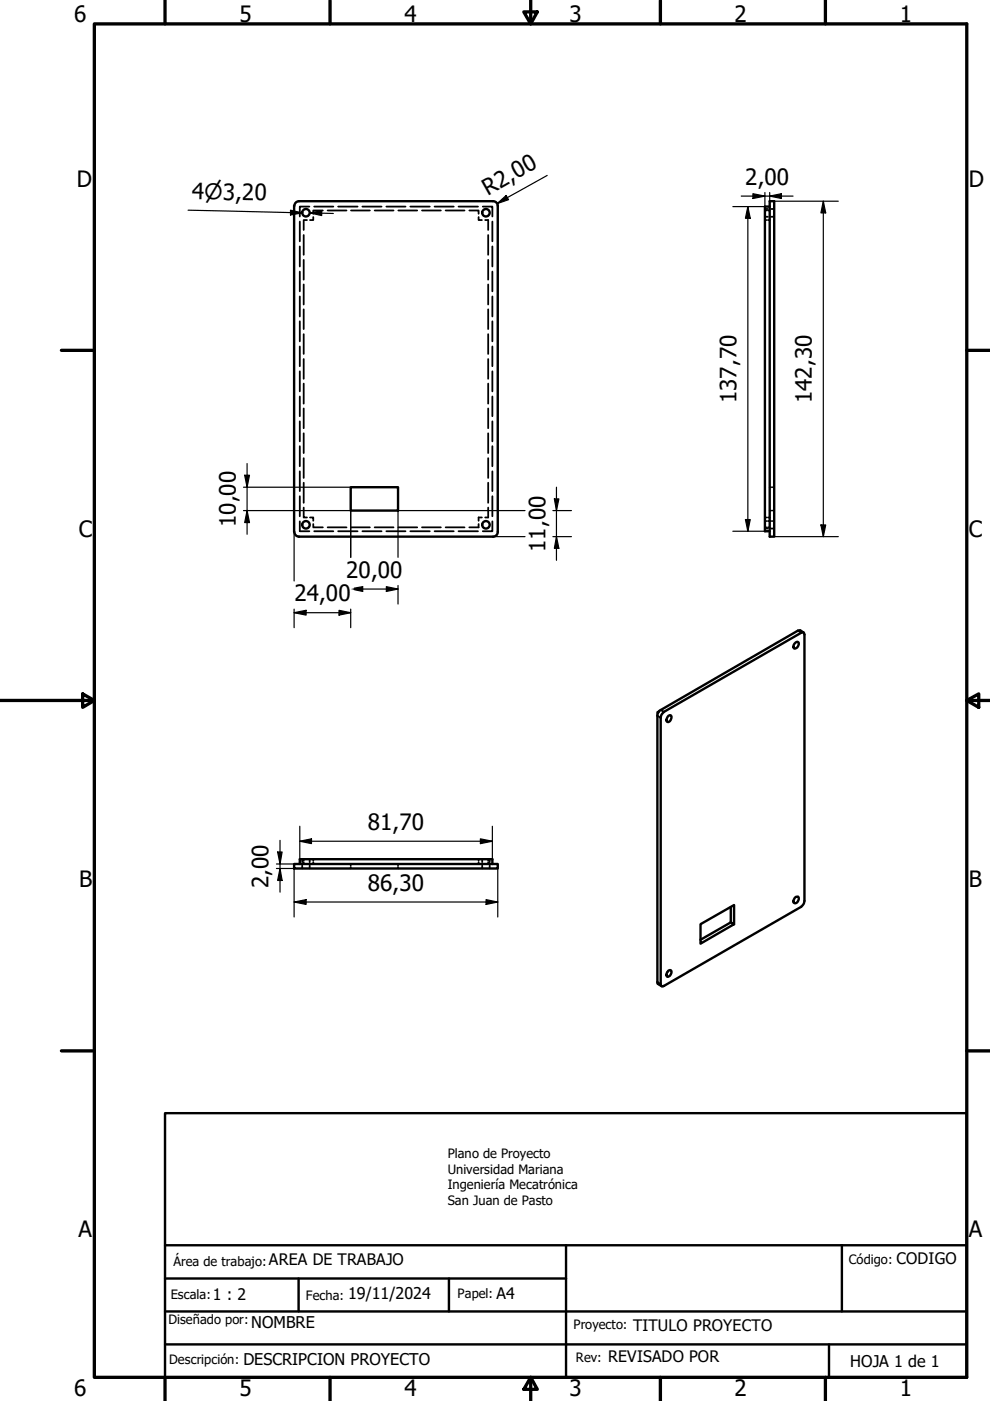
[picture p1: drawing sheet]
<svg xmlns="http://www.w3.org/2000/svg" width="210mm" height="297mm" viewBox="0 0 210 297" stroke-linecap="round" stroke-linejoin="round" font-family="sans-serif">
<!-- layer: Oculto (ISO) -->
<g fill="none" stroke="#000" stroke-width=".38">
<path d="M63.6 47v4.2M63.6 52.2v4.3M63.6 57.6v4.2M64.4 49.8v4.2M64.4 55.1v4.2M65.1 46.7h-.7v2.1M65.6 43.8h-2v2.1M66.4 46v.7h-.7M66.6 43.8h4.1M68.5 44.6h-2.1v.7M69.5 44.6h4M71.7 43.8h4.1"/>
<path d="M74.4 44.6h4M76.8 43.8h4.1M79.4 44.6h4M81.9 43.8h4.1M84.5 44.6h4M87 43.8h4.1M89.5 44.6h4M92.1 43.8h4.1M94.5 44.6h4M97.2 43.8h4.1M99.5 44.6h2v.7M101.5 46v.7h.7"/>
<path d="M102.4 43.8h2v2.1M102.9 46.7h.6v2.1M103.5 49.8v4.2M103.5 55.1v4.2M104.4 47v4.2M104.4 52.2v4.3M104.4 57.6v4.2M162.2 44.6h.3M162.2 46.7h.3M162.2 44.3h.6M162.2 46h.6M162.8 44.6h.4"/>
<path d="M162.8 46.7h.4M163.5 44.3h.6M163.5 46h.6M63.6 62.9v4.2M63.6 68.1v4.3M63.6 73.5v4.1M63.6 78.7v4.3M64.4 60.3v4.3M64.4 65.6v4.2M64.4 70.9v4.1M64.4 76.1v4.2M103.5 60.3v4.3"/>
<path d="M103.5 65.6v4.2M103.5 70.9v4.1M103.5 76.1v4.2M104.4 62.9v4.2M104.4 68.1v4.3M104.4 73.5v4.1M104.4 78.7v4.3M63.6 84.1v4.2M63.6 89.3v4.3M63.6 94.6v4.3M63.6 99.9v4.2M64.4 81.3v4.3"/>
<path d="M64.4 86.6v4.2M64.4 91.9v4.2M64.4 97.1v4.2M103.5 81.3v4.3M103.5 86.6v4.2M103.5 91.9v4.2M103.5 97.1v4.2M104.4 84.1v4.2M104.4 89.3v4.3M104.4 94.6v4.3M104.4 99.9v4.2M63.6 110.5v2.1h2"/>
<path d="M63.6 105.2v4.3M64.4 107.6v2.1h.7M64.4 102.3v4.3M65.7 109.7h.7v.7M66.4 111.1v.7h2.1M66.6 112.6h4.1M69.5 111.8h4M71.7 112.6h4.1M74.4 111.8h4M76.8 112.6h4.1M79.4 111.8h4M81.9 112.6h4.1"/>
<path d="M84.5 111.8h4M87 112.6h4.1M89.5 111.8h4M92.1 112.6h4.1M94.5 111.8h4M97.2 112.6h4.1M101.5 111.1v.7h-2M102.2 109.7h-.7v.7M103.5 107.6v2.1h-.6M103.5 102.3v4.3M104.4 110.5v2.1h-2M104.4 105.2v4.3"/>
<path d="M162.2 109.7h.3M162.2 111.8h.3M162.2 110.5h.3M162.2 112.1h.6M162.8 109.7h.4M162.8 111.8h.4M162.8 110.5h.7M163.2 108.3h.3M163.2 103.3h.3M163.5 112.1h.6M163.8 108.3h.3M163.8 103.3h.3"/>
<path d="M163.8 110.5h.3M64.1 182.2v.6M64.1 183.5v.6M64.4 182.2v.3M64.4 182.8v.4M65.7 182.2v.6M65.7 183.5v.6M66.4 182.2v.3M66.4 182.8v.4M74.4 183.2v.3M74.4 183.8v.3M84.4 183.2v.3"/>
<path d="M84.4 183.8v.3M101.5 182.2v.3M101.5 182.8v.4M102.2 182.2v.6M102.2 183.5v.6M103.5 182.2v.3M103.5 182.8v.4M103.8 182.2v.6M103.8 183.5v.6"/>
</g>
<!-- layer: Visible (ISO) -->
<g fill="none" stroke="#000" stroke-width=".51">
<path d="M62.4 43.6v69.2M62.4 43.6a.99 .99 0 0 1 1-.9h41.2a.98 .98 0 0 1 .9 .9v69.2M163.2 42.7h.9v71.1h-.9zM163.2 43.8h-1v68.8h1M62.4 112.8a.98 .98 0 0 0 1 1h41.1a.99 .99 0 0 0 1-1M74.4 103.3h10v5h-10zM168.5 136.4l.2-.2 .5-.1a.99 .99 0 0 1-.7 1.4l-.3-.4zM170.4 134.1l-.7-.4h-.5l-29.1 16.8a1.4 1.4 0 0 0-.7 1.3v56.7l.9 .6M139.4 151l.2 .1M139.7 150.9l-.3 .1v.2M140.5 151.2l29.4-17 .5-.1 .2 .4v56.5a1.63 1.63 0 0 1-.7 1.3l-29.1 16.7-.5 .1-.2-.5v-56.4zM141.7 151.8l.5-.1a.97 .97 0 0 1-.7 1.4l-.1-.1a1.23 1.23 0 0 1 .3-1.2z"/>
<path d="M62.4 183.2h43.1v.9h-43.1zM63.6 183.2v-1h40.8v1M154.9 192.3v3.3l-6.4 3.6M154.9 195.6l.7 .3-7.1 4.2v-4.2l7.1-4v4M168.5 190.4l.2-.2 .5-.1a.96 .96 0 0 1-.7 1.4l-.3-.4zM141.7 205.8l.5-.1a1.01 1.01 0 0 1-.7 1.4 .81 .81 0 0 1 .2-1.3z"/>
<circle cx="64.9" cy="45.1" r=".79"/>
<circle cx="103" cy="45.1" r=".79"/>
<circle cx="64.9" cy="111.3" r=".79"/>
<circle cx="103" cy="111.3" r=".79"/>
</g>
<!-- layer: Visible fina (ISO) -->
<path d="M169.2 133.7l.7 .5M139.4 151.8l.7 .4M140.1 150.5l.7 .4M139.4 208.2l.7 .4M141.7 205.9l-.2 .1" fill="none" stroke="#000" stroke-width=".38"/>
<path d="M35 236h170v56h-170zM35 271.1h85M35 278.1h170M35 264h170M63.3 271.1v7M95.2 271.1v7M120 264v28M178.5 264v14.1M35 285h170M175.8 285v7" fill="none" stroke="#000" stroke-width=".51"/>
<!-- layer: Borde (ISO) -->
<g fill="none" stroke="#000" stroke-width=".7">
<path d="M20 5.1h185v286.9h-185zM35 0v5.1M70 0v5.1M111.1 2.5h2.8l-1.4 2.6zM112.5 0v5.1M140 0v5.1M175 0v5.1M13 74.3h7M205 74.3h5M0 148.5h20M17.5 147.1l2.5 1.4-2.5 1.5zM205 148.5l2.5-1.4v2.9z"/>
<path d="M205 148.5h5M13 222.8h7M205 222.8h5M35 292v5M70 292v5M112.5 292l1.4 2.6h-2.8zM112.5 292v5M140 292v5M175 292v5"/>
</g>
<!-- layer: Cota (ISO) -->
<g fill="none" stroke="#000" stroke-width=".25">
<path d="M116 37.2l-10.6 6M39.9 44.6l24.2 .5h-2.5M61.6 44.6l2.5 .5-2.5 .5zM65.7 45.1l2.5-.4v1zM65.7 45.1l5 .2M105.4 43.2l1.9-1.7 .5 .8zM157.2 41.6h10.9M158.6 43.8l.5 2.5h-1zM158.6 43.8v68.8M159.6 41.1l2.6 .5-2.6 .5zM162.2 40.8v3h-6.8M163.2 41.6l2.5-.5v1z"/>
<path d="M163.2 40.8v1.9M164.1 42.7h13.6M174.6 42.7l.5 2.4h-1zM174.6 42.7v71.1M52.4 98.3v15M51.6 108.3h22.8v9.9M51.6 103.3h22.8M51.9 100.8h1l-.5 2.5zM52.4 108.3l.5 2.5h-1zM62.4 112.8v10.4M104.5 113.8h6.8M111.3 108.3h-26.9v9.9"/>
<path d="M117.2 113.8h4M117.2 108.3h4M117.5 105.8h1l-.5 2.5zM118 113.8l.5 2.5h-1zM118 103.3v15.5M155.4 112.6h6.8M158.1 110.2h1l-.5 2.4zM164.1 113.8h13.6M174.1 111.3h1l-.5 2.5zM62.4 129.9l2.5-.5v1zM62.4 129.1v4M62.4 129.9h12"/>
<path d="M71.9 129.4l2.5 .5-2.5 .5zM74.4 129.1v4M75.1 124.9h9.3M75.1 124.7l1.8-.3v1l-1.8-.4M81.9 124.4l2.5 .5-2.5 .5zM84.4 124.1v4M59.4 178.2v11M63.6 178.4l2.4-.6v1.1zM63.6 178.4h40.8M63.6 175.2v7M101.9 177.8l2.5 .6-2.5 .5zM104.4 175.2v7"/>
<path d="M58.6 184.1h3.8v10.3M58.6 183.2h3.8M58.9 180.6h.9l-.4 2.6zM59.4 184.1l.4 2.6h-.9zM62.4 191.2l2.5-.5v1.1zM62.4 191.2h43.1M103.1 190.7l2.4 .5-2.4 .6zM105.5 184.1v10.3"/>
</g>
<g fill="#000">
<path d="M61.6 44.6l2.5 .5-2.5 .5zM65.7 45.1l2.5-.4v1zM105.4 43.2l1.9-1.7 .5 .8zM158.6 43.8l.5 2.5h-1zM159.6 41.1l2.6 .5-2.6 .5zM163.2 41.6l2.5-.5v1zM174.6 42.7l.5 2.4h-1zM51.9 100.8h1l-.5 2.5zM52.4 108.3l.5 2.5h-1zM117.5 105.8h1l-.5 2.5zM118 113.8l.5 2.5h-1zM158.1 110.2h1l-.5 2.4z"/>
<path d="M174.1 111.3h1l-.5 2.5zM62.4 129.9l2.5-.5v1zM71.9 129.4l2.5 .5-2.5 .5zM74.4 124.9l2.5-.5v1zM81.9 124.4l2.5 .5-2.5 .5zM63.6 178.4l2.4-.6v1.1zM101.9 177.8l2.5 .6-2.5 .5zM58.9 180.6h.9l-.4 2.6zM59.4 184.1l.4 2.6h-.9zM62.4 191.2l2.5-.5v1.1zM103.1 190.7l2.4 .5-2.4 .6z"/>
</g>
<g font-size="4.8">
<text x="15.7" y="4.6">6</text>
<text x="50.8" y="4.6">5</text>
<text x="85.8" y="4.6">4</text>
<text x="120.8" y="4.6">3</text>
<text x="155.8" y="4.6">2</text>
<text x="190.8" y="4.6">1</text>
<text x="16.3" y="39.5">D</text>
<text x="103.4" y="41.5" transform="rotate(-29 103.4 41.5)">R2,00</text>
<text x="158" y="39.2">2,00</text>
<text x="205.4" y="39.5">D</text>
<text x="40.7" y="42.2" transform="rotate(1 40.7 42.2)">4⌀3,20</text>
<text x="156.1" y="85.5" transform="rotate(-90 156.1 85.5)">137,70</text>
<text x="172.1" y="85.5" transform="rotate(-90 172.1 85.5)">142,30</text>
<text x="16.7" y="113.8">C</text>
<text x="50" y="111.7" transform="rotate(-90 50 111.7)">10,00</text>
<text x="205.4" y="113.8">C</text>
<text x="115.6" y="117" transform="rotate(-90 115.6 117)">11,00</text>
<text x="73.4" y="122.5">20,00</text>
<text x="62.4" y="127.5">24,00</text>
<text x="78" y="175.9">81,70</text>
<text x="16.8" y="188">B</text>
<text x="57" y="188.3" transform="rotate(-90 57 188.3)">2,00</text>
<text x="78" y="188.9">86,30</text>
<text x="205.4" y="188">B</text>
<text x="16.6" y="262.3">A</text>
<text x="205.4" y="262.3">A</text>
<text x="15.7" y="296">6</text>
<text x="50.8" y="296">5</text>
<text x="85.8" y="296">4</text>
<text x="120.8" y="296">3</text>
<text x="155.8" y="296">2</text>
<text x="190.8" y="296">1</text>
</g>
<g font-size="3.4">
<text x="57" y="268.2">AREA DE TRABAJO</text>
<text x="190.1" y="267.9">CODIGO</text>
<text x="45.1" y="275.6">1 : 2</text>
<text x="73.8" y="275.4">19/11/2024</text>
<text x="105.3" y="275.4">A4</text>
<text x="53.3" y="281.5">NOMBRE</text>
<text x="134.2" y="282.2">TITULO PROYECTO</text>
<text x="51.6" y="289.4">DESCRIPCION PROYECTO</text>
<text x="129" y="288.8">REVISADO POR</text>
<text x="180.3" y="289.8">HOJA 1 de 1</text>
</g>
<g font-size="2.7">
<text x="94.9" y="245.6">Plano de Proyecto</text>
<text x="94.9" y="248.9">Universidad Mariana</text>
<text x="94.9" y="252.1">Ingeniería Mecatrónica</text>
<text x="94.9" y="255.4">San Juan de Pasto</text>
<text x="36.8" y="268.3">Área de trabajo:</text>
<text x="180" y="268.1">Código:</text>
<text x="36.2" y="275.5">Escala:</text>
<text x="64.8" y="275.6">Fecha:</text>
<text x="97" y="275.3">Papel:</text>
<text x="35.8" y="280.7">Diseñado por:</text>
<text x="121.6" y="281.9">Proyecto:</text>
<text x="35.9" y="289.3">Descripción:</text>
<text x="122.1" y="288.8">Rev:</text>
</g>
</svg>
